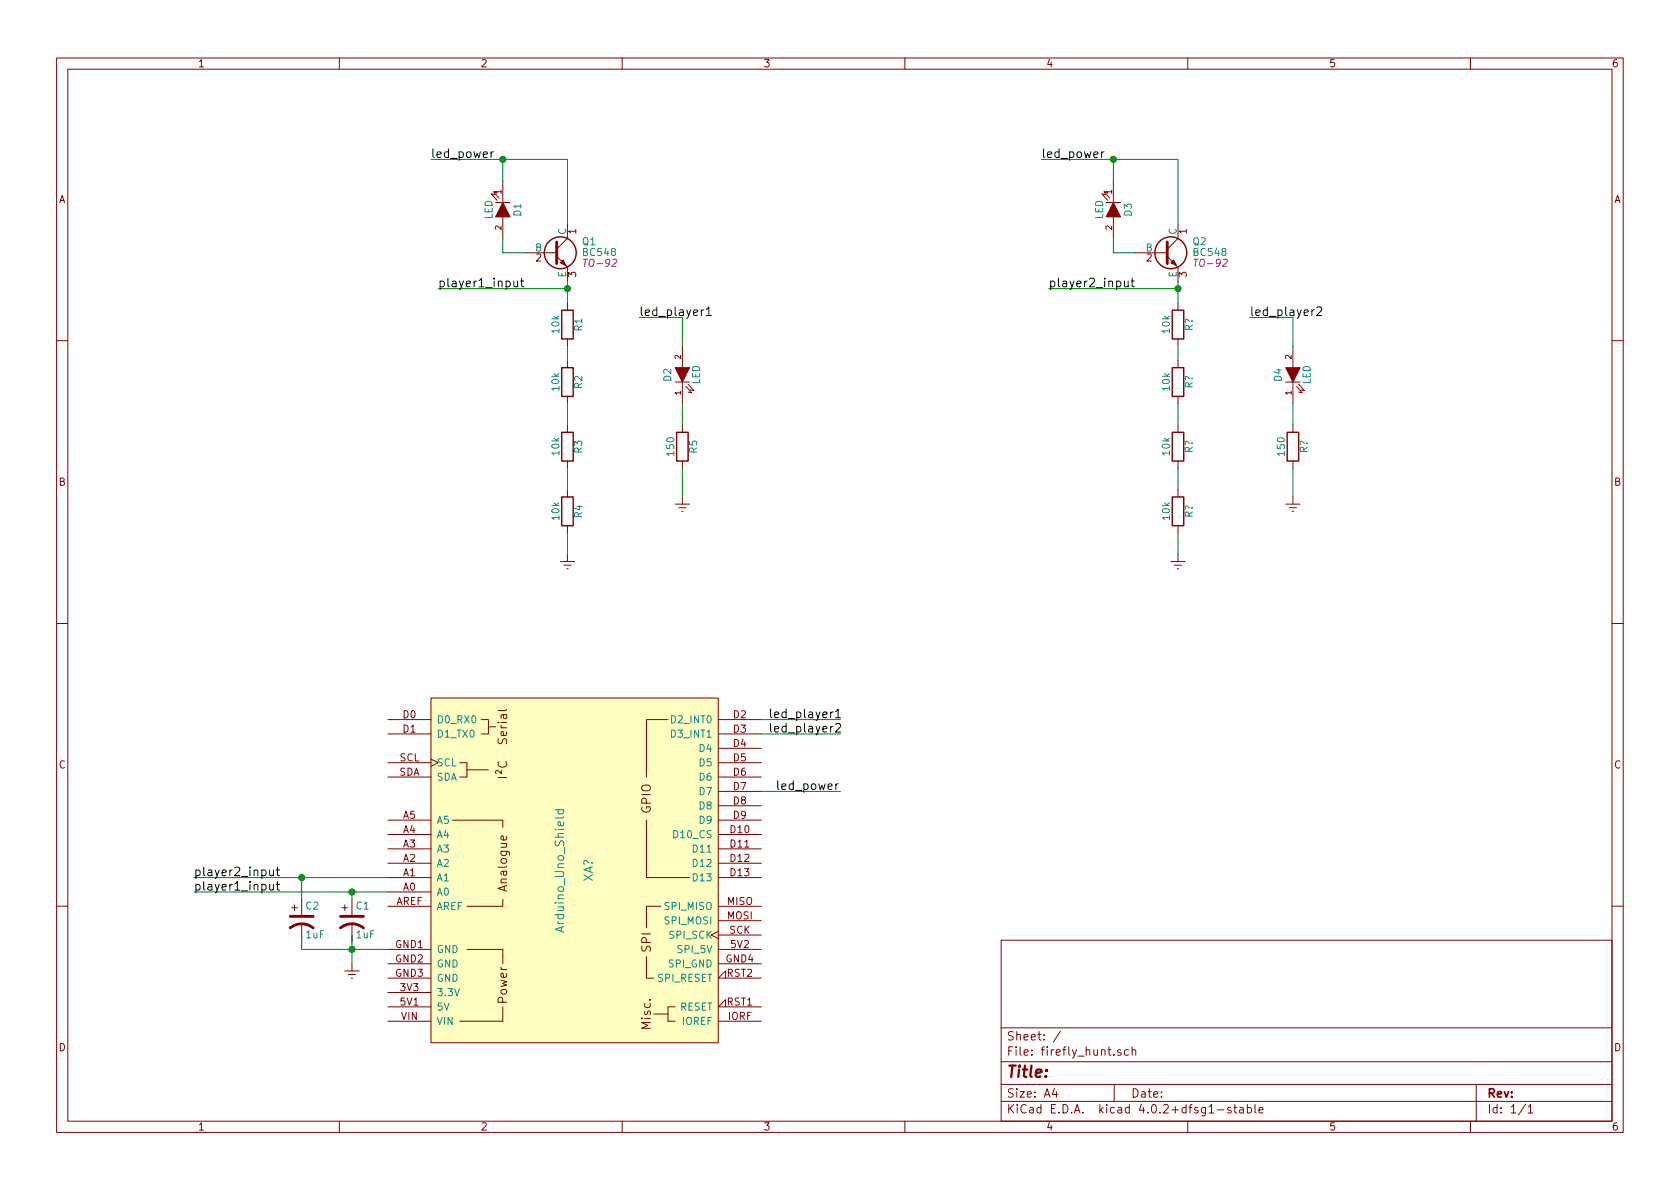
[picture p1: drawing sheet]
EESchema Schematic File Version 2
LIBS:arduino
LIBS:power
LIBS:device
LIBS:transistors
LIBS:conn
LIBS:linear
LIBS:regul
LIBS:74xx
LIBS:cmos4000
LIBS:adc-dac
LIBS:memory
LIBS:xilinx
LIBS:microcontrollers
LIBS:dsp
LIBS:microchip
LIBS:analog_switches
LIBS:motorola
LIBS:texas
LIBS:intel
LIBS:audio
LIBS:interface
LIBS:digital-audio
LIBS:philips
LIBS:display
LIBS:cypress
LIBS:siliconi
LIBS:opto
LIBS:atmel
LIBS:contrib
LIBS:valves
LIBS:firefly_hunt-cache
EELAYER 25 0
EELAYER END
$Descr A4 11693 8268
encoding utf-8
Sheet 1 1
Title ""
Date ""
Rev ""
Comp ""
Comment1 ""
Comment2 ""
Comment3 ""
Comment4 ""
$EndDescr
$Comp
L Arduino_Uno_Shield XA?
U 1 1
P 4000 6050
F 0 "XA?" V 4100 6050 60  0000 C CNN
F 1 "Arduino_Uno_Shield" V 3900 6050 60  0000 C CNN
F 2 "" H 5800 9800 60  0001 C CNN
F 3 "" H 5800 9800 60  0001 C CNN
	1    4000 6050
	1    0    0    -1  
$EndComp
$Comp
L CP1 C1
U 1 1
P 2450 6400
F 0 "C1" H 2475 6500 50  0000 L CNN
F 1 "1uF" H 2475 6300 50  0000 L CNN
F 2 "" H 2450 6400 50  0000 C CNN
F 3 "" H 2450 6400 50  0000 C CNN
	1    2450 6400
	1    0    0    -1  
$EndComp
$Comp
L CP1 C2
U 1 1
P 2100 6400
F 0 "C2" H 2125 6500 50  0000 L CNN
F 1 "1uF" H 2125 6300 50  0000 L CNN
F 2 "" H 2100 6400 50  0000 C CNN
F 3 "" H 2100 6400 50  0000 C CNN
	1    2100 6400
	1    0    0    -1  
$EndComp
$Comp
L R R1
U 1 1
P 3950 2250
F 0 "R1" V 4030 2250 50  0000 C CNN
F 1 "10k" V 3871 2250 50  0000 C CNN
F 2 "" V 3880 2250 50  0000 C CNN
F 3 "" H 3950 2250 50  0000 C CNN
	1    3950 2250
	1    0    0    -1  
$EndComp
$Comp
L R R2
U 1 1
P 3950 2650
F 0 "R2" V 4030 2650 50  0000 C CNN
F 1 "10k" V 3871 2650 50  0000 C CNN
F 2 "" V 3880 2650 50  0000 C CNN
F 3 "" H 3950 2650 50  0000 C CNN
	1    3950 2650
	1    0    0    -1  
$EndComp
$Comp
L R R3
U 1 1
P 3950 3100
F 0 "R3" V 4030 3100 50  0000 C CNN
F 1 "10k" V 3871 3100 50  0000 C CNN
F 2 "" V 3880 3100 50  0000 C CNN
F 3 "" H 3950 3100 50  0000 C CNN
	1    3950 3100
	1    0    0    -1  
$EndComp
$Comp
L R R4
U 1 1
P 3950 3550
F 0 "R4" V 4030 3550 50  0000 C CNN
F 1 "10k" V 3871 3550 50  0000 C CNN
F 2 "" V 3880 3550 50  0000 C CNN
F 3 "" H 3950 3550 50  0000 C CNN
	1    3950 3550
	1    0    0    -1  
$EndComp
$Comp
L BC548 Q1
U 1 1
P 3850 1750
F 0 "Q1" H 4050 1825 50  0000 L CNN
F 1 "BC548" H 4050 1750 50  0000 L CNN
F 2 "TO-92" H 4050 1675 50  0000 L CIN
F 3 "" H 3850 1750 50  0000 L CNN
	1    3850 1750
	1    0    0    -1  
$EndComp
$Comp
L LED D1
U 1 1
P 3500 1450
F 0 "D1" H 3500 1550 50  0000 C CNN
F 1 "LED" H 3500 1350 50  0000 C CNN
F 2 "" H 3500 1450 50  0000 C CNN
F 3 "" H 3500 1450 50  0000 C CNN
	1    3500 1450
	0    1    1    0   
$EndComp
$Comp
L LED D2
U 1 1
P 4750 2600
F 0 "D2" H 4750 2700 50  0000 C CNN
F 1 "LED" H 4750 2500 50  0000 C CNN
F 2 "" H 4750 2600 50  0000 C CNN
F 3 "" H 4750 2600 50  0000 C CNN
	1    4750 2600
	0    -1   -1   0   
$EndComp
$Comp
L R R5
U 1 1
P 4750 3100
F 0 "R5" V 4830 3100 50  0000 C CNN
F 1 "150" V 4671 3100 50  0000 C CNN
F 2 "" V 4680 3100 50  0000 C CNN
F 3 "" H 4750 3100 50  0000 C CNN
	1    4750 3100
	1    0    0    -1  
$EndComp
Wire Wire Line
	3950 1950 3950 2100
Wire Wire Line
	3950 2400 3950 2500
Wire Wire Line
	3950 2800 3950 2950
Wire Wire Line
	3950 3250 3950 3400
Wire Wire Line
	3500 1650 3500 1750
Wire Wire Line
	3500 1750 3650 1750
$Comp
L Earth GND
U 1 1
P 3950 3850
F 0 "GND" H 3950 3600 50  0001 C CNN
F 1 "Earth" H 3950 3700 50  0001 C CNN
F 2 "" H 3950 3850 50  0000 C CNN
F 3 "" H 3950 3850 50  0000 C CNN
	1    3950 3850
	1    0    0    -1  
$EndComp
$Comp
L Earth GND
U 1 1
P 4750 3450
F 0 "GND" H 4750 3200 50  0001 C CNN
F 1 "Earth" H 4750 3300 50  0001 C CNN
F 2 "" H 4750 3450 50  0000 C CNN
F 3 "" H 4750 3450 50  0000 C CNN
	1    4750 3450
	1    0    0    -1  
$EndComp
$Comp
L Earth GND
U 1 1
P 2450 6700
F 0 "GND" H 2450 6450 50  0001 C CNN
F 1 "Earth" H 2450 6550 50  0001 C CNN
F 2 "" H 2450 6700 50  0000 C CNN
F 3 "" H 2450 6700 50  0000 C CNN
	1    2450 6700
	1    0    0    -1  
$EndComp
Wire Wire Line
	2100 6600 2700 6600
Wire Wire Line
	2450 6500 2450 6700
Connection ~ 2450 6600
Wire Wire Line
	2100 6500 2100 6600
Wire Wire Line
	3950 3700 3950 3850
Wire Wire Line
	4750 3450 4750 3250
Wire Wire Line
	1350 6200 2700 6200
Wire Wire Line
	2450 6200 2450 6250
Connection ~ 2450 6200
Wire Wire Line
	2100 6250 2100 6100
Wire Wire Line
	1350 6100 2700 6100
Connection ~ 2100 6100
Wire Wire Line
	3950 1550 3950 1100
Wire Wire Line
	3950 1100 3000 1100
Wire Wire Line
	3500 1250 3500 1100
Connection ~ 3500 1100
Wire Wire Line
	4750 2800 4750 2950
Wire Wire Line
	4750 2400 4750 2200
Wire Wire Line
	4750 2200 4450 2200
Text Label 4450 2200 0    60   ~ 0
led_player1
Wire Wire Line
	5300 5000 5850 5000
Wire Wire Line
	5300 5100 5850 5100
Text Label 3000 1100 0    60   ~ 0
led_power
Text Label 5350 5000 0    60   ~ 0
led_player1
Wire Wire Line
	5300 5500 5850 5500
Wire Wire Line
	3950 2000 3050 2000
Connection ~ 3950 2000
Text Label 3050 2000 0    60   ~ 0
player1_input
Text Label 1350 6200 0    60   ~ 0
player1_input
Text Label 1350 6100 0    60   ~ 0
player2_input
Text Label 5350 5100 0    60   ~ 0
led_player2
Text Label 5400 5500 0    60   ~ 0
led_power
$Comp
L R R?
U 1 1
P 8200 2250
F 0 "R?" V 8280 2250 50  0000 C CNN
F 1 "10k" V 8121 2250 50  0000 C CNN
F 2 "" V 8130 2250 50  0000 C CNN
F 3 "" H 8200 2250 50  0000 C CNN
	1    8200 2250
	1    0    0    -1  
$EndComp
$Comp
L R R?
U 1 1
P 8200 2650
F 0 "R?" V 8280 2650 50  0000 C CNN
F 1 "10k" V 8121 2650 50  0000 C CNN
F 2 "" V 8130 2650 50  0000 C CNN
F 3 "" H 8200 2650 50  0000 C CNN
	1    8200 2650
	1    0    0    -1  
$EndComp
$Comp
L R R?
U 1 1
P 8200 3100
F 0 "R?" V 8280 3100 50  0000 C CNN
F 1 "10k" V 8121 3100 50  0000 C CNN
F 2 "" V 8130 3100 50  0000 C CNN
F 3 "" H 8200 3100 50  0000 C CNN
	1    8200 3100
	1    0    0    -1  
$EndComp
$Comp
L R R?
U 1 1
P 8200 3550
F 0 "R?" V 8280 3550 50  0000 C CNN
F 1 "10k" V 8121 3550 50  0000 C CNN
F 2 "" V 8130 3550 50  0000 C CNN
F 3 "" H 8200 3550 50  0000 C CNN
	1    8200 3550
	1    0    0    -1  
$EndComp
$Comp
L BC548 Q2
U 1 1
P 8100 1750
F 0 "Q2" H 8300 1825 50  0000 L CNN
F 1 "BC548" H 8300 1750 50  0000 L CNN
F 2 "TO-92" H 8300 1675 50  0000 L CIN
F 3 "" H 8100 1750 50  0000 L CNN
	1    8100 1750
	1    0    0    -1  
$EndComp
$Comp
L LED D3
U 1 1
P 7750 1450
F 0 "D3" H 7750 1550 50  0000 C CNN
F 1 "LED" H 7750 1350 50  0000 C CNN
F 2 "" H 7750 1450 50  0000 C CNN
F 3 "" H 7750 1450 50  0000 C CNN
	1    7750 1450
	0    1    1    0   
$EndComp
$Comp
L LED D4
U 1 1
P 9000 2600
F 0 "D4" H 9000 2700 50  0000 C CNN
F 1 "LED" H 9000 2500 50  0000 C CNN
F 2 "" H 9000 2600 50  0000 C CNN
F 3 "" H 9000 2600 50  0000 C CNN
	1    9000 2600
	0    -1   -1   0   
$EndComp
$Comp
L R R?
U 1 1
P 9000 3100
F 0 "R?" V 9080 3100 50  0000 C CNN
F 1 "150" V 8921 3100 50  0000 C CNN
F 2 "" V 8930 3100 50  0000 C CNN
F 3 "" H 9000 3100 50  0000 C CNN
	1    9000 3100
	1    0    0    -1  
$EndComp
Wire Wire Line
	8200 1950 8200 2100
Wire Wire Line
	8200 2400 8200 2500
Wire Wire Line
	8200 2800 8200 2950
Wire Wire Line
	8200 3250 8200 3400
Wire Wire Line
	7750 1650 7750 1750
Wire Wire Line
	7750 1750 7900 1750
$Comp
L Earth GND?
U 1 1
P 8200 3850
F 0 "GND?" H 8200 3600 50  0001 C CNN
F 1 "Earth" H 8200 3700 50  0001 C CNN
F 2 "" H 8200 3850 50  0000 C CNN
F 3 "" H 8200 3850 50  0000 C CNN
	1    8200 3850
	1    0    0    -1  
$EndComp
$Comp
L Earth GND?
U 1 1
P 9000 3450
F 0 "GND?" H 9000 3200 50  0001 C CNN
F 1 "Earth" H 9000 3300 50  0001 C CNN
F 2 "" H 9000 3450 50  0000 C CNN
F 3 "" H 9000 3450 50  0000 C CNN
	1    9000 3450
	1    0    0    -1  
$EndComp
Wire Wire Line
	8200 3700 8200 3850
Wire Wire Line
	9000 3450 9000 3250
Wire Wire Line
	8200 1550 8200 1100
Wire Wire Line
	8200 1100 7250 1100
Wire Wire Line
	7750 1250 7750 1100
Connection ~ 7750 1100
Wire Wire Line
	9000 2800 9000 2950
Wire Wire Line
	9000 2400 9000 2200
Wire Wire Line
	9000 2200 8700 2200
Text Label 8700 2200 0    60   ~ 0
led_player2
Text Label 7250 1100 0    60   ~ 0
led_power
Wire Wire Line
	8200 2000 7300 2000
Connection ~ 8200 2000
Text Label 7300 2000 0    60   ~ 0
player2_input
$EndSCHEMATC
